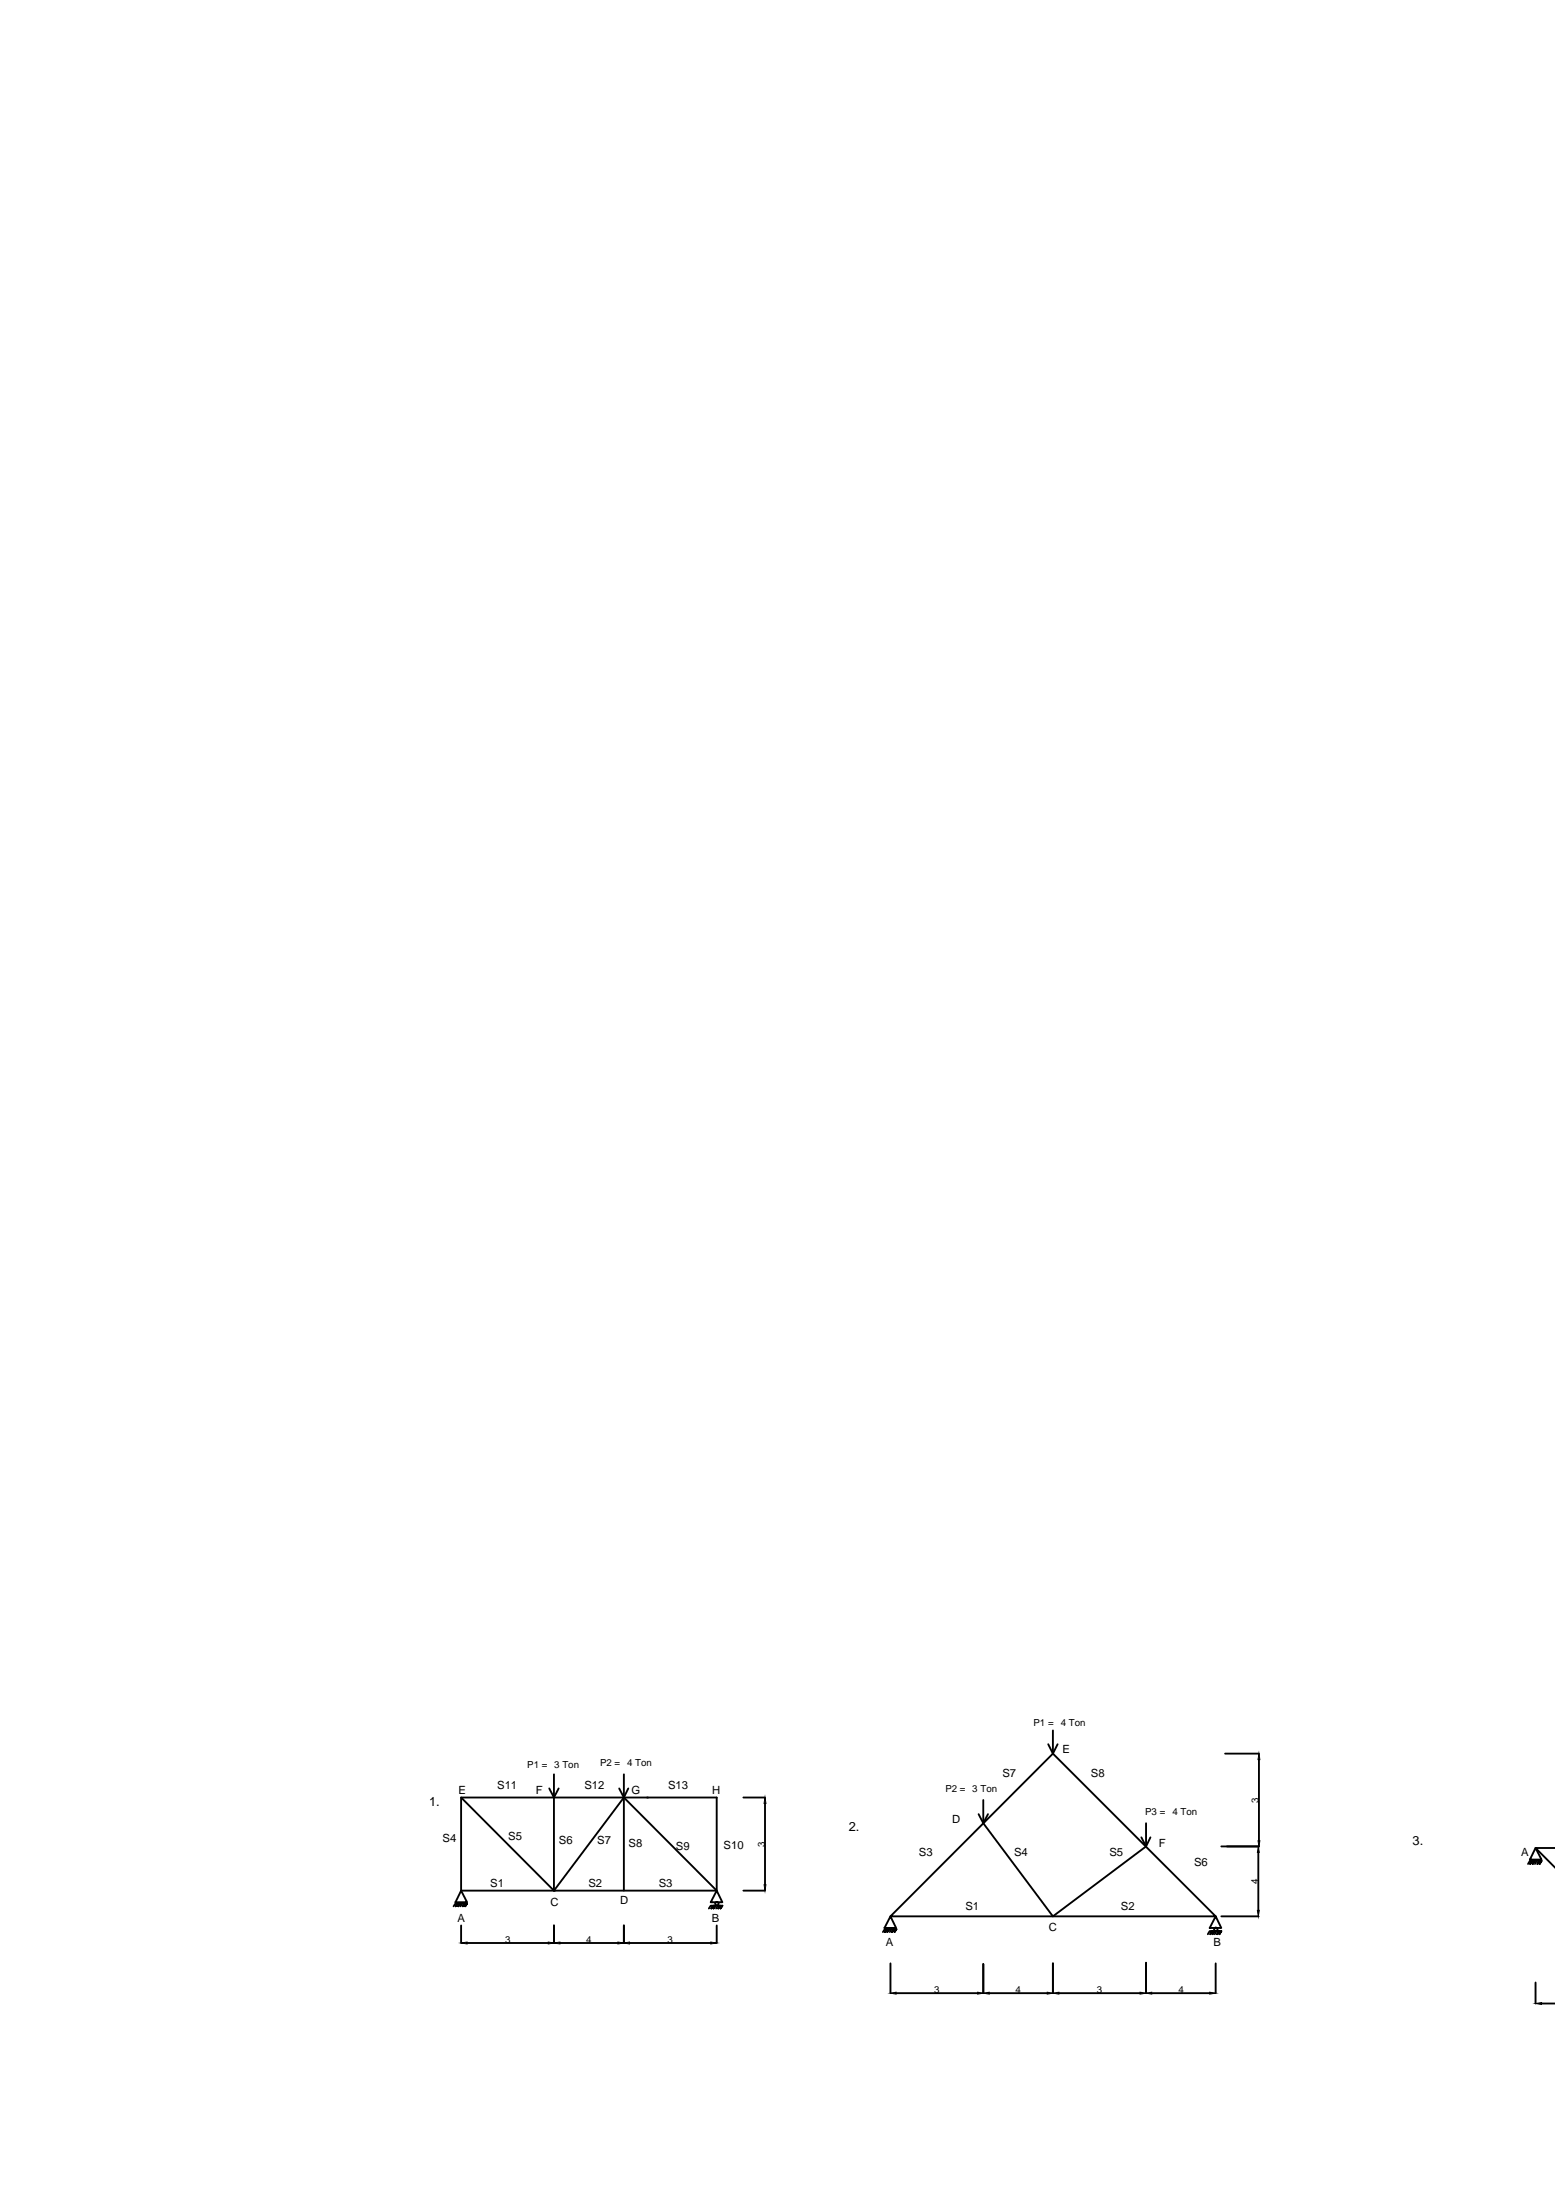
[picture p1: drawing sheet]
<svg xmlns="http://www.w3.org/2000/svg" width="210mm" height="297mm" viewBox="0 0 210 297" stroke-linecap="round" stroke-linejoin="round" font-family="sans-serif">
<!-- layer: 0 -->
<g fill="none" stroke="#000" stroke-width=".25">
<path d="M74.8 239.6v15.7M84.2 239.6v15.7M141.5 235.5l.6 1.3 .7-1.3M142.1 236.8l22 21.9h-43.9zM142.1 233.6v3.2M165.4 236.8h4.5M169.9 237.6v10.9M61.5 257.4l.3-.4-.3 .4M61.9 257.4l.2-.4-.2 .4M62.2 242.7h34.5v12.6h-34.5zM62.2 255.3l.8 1.5h-1.5zM62.2 242.7l12.6 12.6 9.4-12.6 12.5 12.6"/>
<path d="M62.2 260v2.3M62.4 257l-.2 .4M62.5 257.4l.2-.4-.2 .4M62.8 257.4l.2-.4-.2 .4M63 257h-1.5l-.3 .4M74.1 241.5l.7 1.2 .6-1.2M74.8 255.3h.1M74.8 260v2.3M83.6 241.5l.6 1.2 .6-1.2M84.2 260v2.3M87.3 242.7h.1M96 257.7l.3-.4-.3 .4"/>
<path d="M96.3 257.7l.3-.4-.3 .4M96.7 255.3l.8 1.5h-1.6zM96.7 260v2.3M96.9 257.3l-.2 .4M97 257.7l.2-.4-.2 .4M97.3 257.7l.2-.4-.2 .4M97.5 257.3h-1.6l-.2 .4M100.3 242.7h3M100.3 255.3h3M103.3 243.5v11M120.2 258.7l.8 1.6h-1.6zM132.1 244.9l.6 1.3 .7-1.3"/>
<path d="M132.7 243v3.2l9.4 12.5 12.6-9.4v-3.1M154.1 248.1l.6 1.2 .6-1.2M164.1 258.7l.8 1.6h-1.6zM164.9 258.7h5M164.9 249.3h5M169.9 250.1v7.8M206.6 251.7l.2-.5-.2 .5M206.9 251.7l.3-.5-.3 .5M207.3 249.5l.8 1.6h-1.6zM207.4 251.2l-.2 .5M207.5 251.7l.3-.5-.3 .5M207.8 251.7l.3-.5-.3 .5"/>
<path d="M208.1 251.2h-1.6l-.2 .5M210 249.5h-2.7l2.7 2.7M63 262.3h11M75.6 262.3h7.8M85 262.3h10.9M119.5 260.9l.2-.4-.2 .4M119.8 260.9l.2-.4-.2 .4M120.2 265.1v4M120.4 260.5l-.3 .4M120.4 260.9l.3-.4-.3 .4M120.7 260.9l.3-.4-.3 .4M121 269.1h11"/>
<path d="M121 260.5h-1.6l-.2 .4M132.7 265.2v3.9M133.5 269.1h7.9M142.1 265.1v4M142.9 269.1h11M154.7 265v4.1M155.5 269.1h7.8M163.4 261.2l.2-.5-.2 .5M163.7 261.2l.2-.5-.2 .5M164.1 265.1v4M164.2 260.7l-.2 .5M164.3 261.2l.3-.5-.3 .5"/>
<path d="M164.6 261.2l.3-.5-.3 .5M164.9 260.7h-1.6l-.3 .5M207.3 267.7v2.8M208.1 270.5h1.9"/>
<circle cx="96.8" cy="257" r=".23"/>
<circle cx="164.1" cy="260.5" r=".23"/>
</g>
<g fill="#000" stroke="#000" stroke-width=".13">
<path d="M169.9 236.8l.2 .8h-.3zM103.3 242.7l.1 .8h-.3zM103.1 254.5h.3l-.1 .8zM169.7 257.9h.3l-.1 .8zM169.9 249.3l.1 .8h-.3zM169.8 248.5h.3l-.2 .8zM62.2 262.3l.8-.1v.3zM74 262.2l.8 .1-.8 .2zM74.8 262.3l.8-.1v.3zM83.4 262.2l.8 .1-.8 .2zM84.2 262.3l.8-.1v.3zM95.9 262.2l.8 .1-.8 .2z"/>
<path d="M120.2 269.1l.8-.1v.2zM132 269l.7 .1-.7 .1zM132.7 269.1l.8-.1v.2zM141.4 269l.7 .1-.7 .1zM142.1 269.1l.8-.1v.2zM153.9 269l.8 .1-.8 .1zM154.7 269.1l.8-.1v.2zM163.3 269l.8 .1-.8 .1zM207.3 270.5l.8-.1v.2z"/>
</g>
<g font-size="1.7">
<text x="57.9" y="243.8">1.</text>
<text x="114.6" y="247.3">2.</text>
<text x="190.7" y="249.1">3.</text>
</g>
<g font-size="1.5">
<text x="135.3" y="239.9">S7</text>
<text x="143.4" y="236.7">E</text>
<text x="147.2" y="239.9">S8</text>
<text x="61.9" y="242.2">E</text>
<text x="67.1" y="241.6">S11</text>
<text x="72.3" y="242.2">F</text>
<text x="78.9" y="241.6">S12</text>
<text x="85.2" y="242.3">G</text>
<text x="90.2" y="241.6">S13</text>
<text x="96.2" y="242.2">H</text>
<text x="59.7" y="248.7">S4</text>
<text x="68.6" y="248.5">S5</text>
<text x="75.5" y="249">S6</text>
<text x="80.6" y="249">S7</text>
<text x="84.9" y="249.4">S8</text>
<text x="91.2" y="249.8">S9</text>
<text x="97.7" y="249.6">S10</text>
<text x="124.1" y="250.6">S3</text>
<text x="128.5" y="246.1">D</text>
<text x="136.9" y="250.6">S4</text>
<text x="149.7" y="250.6">S5</text>
<text x="156.4" y="249.4">F</text>
<text x="161.2" y="252">S6</text>
<text x="205.3" y="250.6">A</text>
<text x="66.2" y="254.8">S1</text>
<text x="74.3" y="257.3">C</text>
<text x="79.4" y="254.8">S2</text>
<text x="83.7" y="257.1">D</text>
<text x="88.9" y="254.8">S3</text>
<text x="130.3" y="257.9">S1</text>
<text x="151.3" y="257.9">S2</text>
<text x="61.8" y="259.5">A</text>
<text x="96.1" y="259.5">B</text>
<text x="119.6" y="262.8">A</text>
<text x="141.6" y="260.7">C</text>
<text x="163.8" y="262.8">B</text>
</g>
<g font-size="1.3">
<text x="139.5" y="233.1">P1 =</text>
<text x="143.2" y="233.1">4 Ton</text>
<text x="71.2" y="238.8">P1 = 3 Ton</text>
<text x="81" y="238.5">P2 = 4 Ton</text>
<text x="127.6" y="241.9">P2 = 3 Ton</text>
<text x="154.6" y="245.1">P3 =</text>
<text x="158.3" y="245.1">4 Ton</text>
<text x="169.9" y="243.4" transform="rotate(-90 169.9 243.4)">3</text>
<text x="103.2" y="249.3" transform="rotate(-90 103.2 249.3)">3</text>
<text x="169.9" y="254.4" transform="rotate(-90 169.9 254.4)">4</text>
<text x="68.2" y="262.3">3</text>
<text x="79.1" y="262.3">4</text>
<text x="90.1" y="262.3">3</text>
<text x="126.1" y="269.1">3</text>
<text x="137.1" y="269.1">4</text>
<text x="148.1" y="269.1">3</text>
<text x="159.1" y="269.1">4</text>
</g>
</svg>
